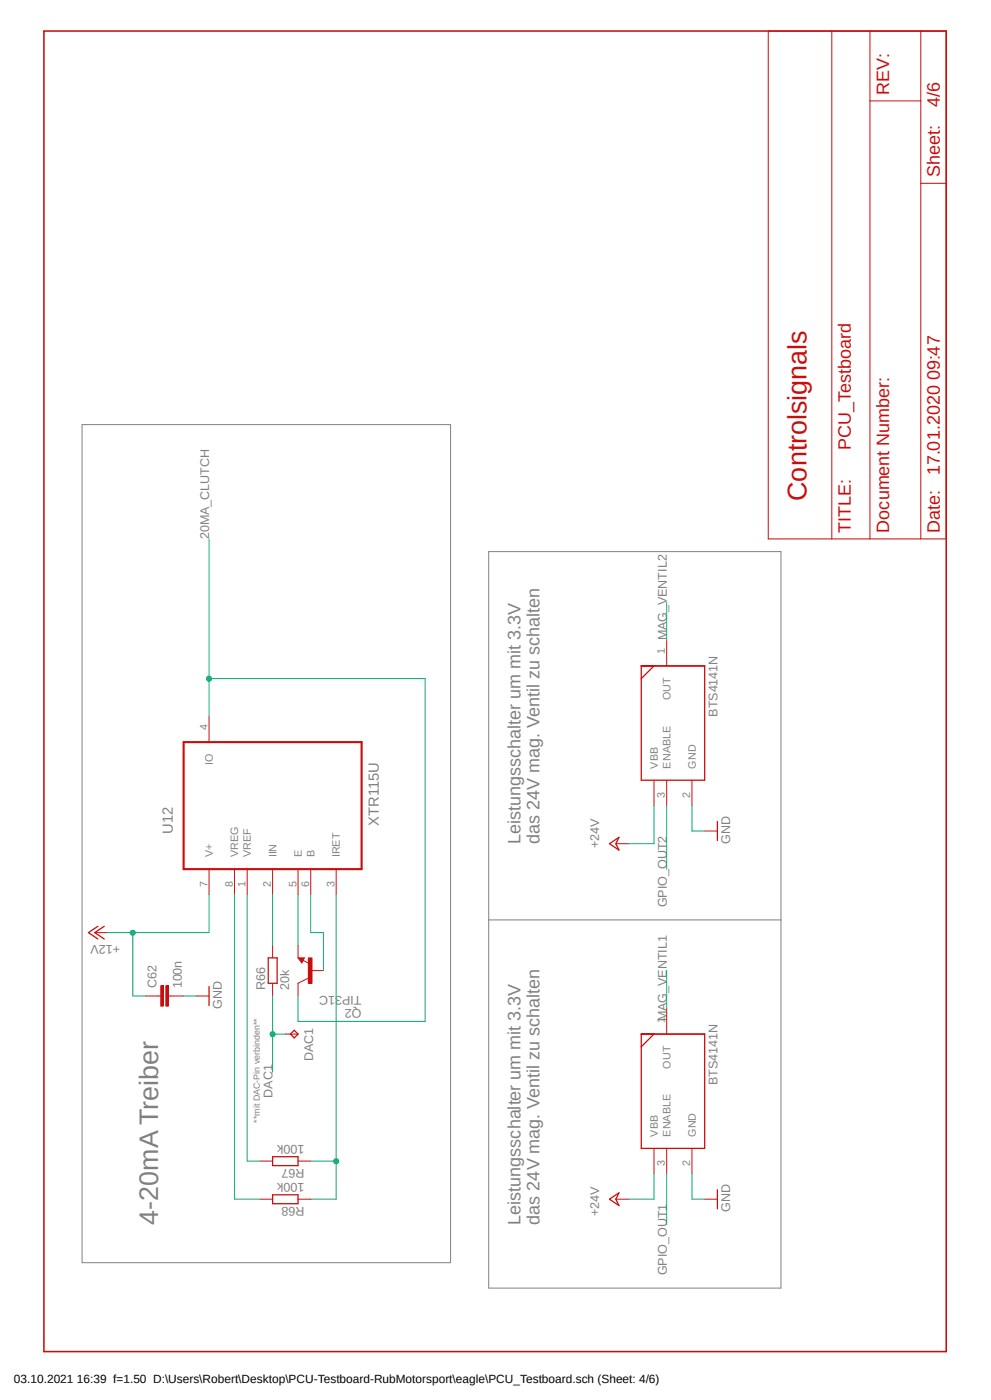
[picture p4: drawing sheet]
<svg xmlns="http://www.w3.org/2000/svg" width="297mm" height="420mm" viewBox="0 0 297 420" stroke-linecap="round" stroke-linejoin="round" font-family="sans-serif">
<path d="M12.7 8.8l271.7 397.5M284.4 8.8l-271.7 397.5" fill="none" stroke="#fff" stroke-width=".3"/>
<path d="M24.6 127.4h110.4v251.4h-110.4zM146.5 165.5h87.6v220.9h-87.6zM146.5 276h87.6" fill="none" stroke="#808080" stroke-width=".3"/>
<path d="M13.2 9.3h270.4v396.2h-270.4z" fill="none" stroke="#c90d0c" stroke-width=".47"/>
<g fill="none" stroke="#c90d0c" stroke-width=".3">
<path d="M230.3 9.3h53.3v152.4h-53.3zM249.3 9.3v152.4M260.7 9.3v152.4M276 9.3v152.4M260.7 30.3h15.3M276 55h7.6M62.7 215v7.6M62.7 260.7v7.7M70.3 260.7v7.7M74.1 260.7v7.7M81.7 260.7v7.7M89.3 260.7v7.7"/>
<path d="M93.1 260.7v7.7M100.8 260.7v7.7M81.7 283.6v3.8M81.7 295v3.8M89.3 287.4h1.9l-.7 1.5zM90.8 288.1l1.9 1M92.4 293.5l-3.1 1.5"/>
</g>
<path d="M55 222.6h53.4v38.1h-53.4z" fill="none" stroke="#c90d0c" stroke-width=".64"/>
<path d="M80.4 287.4h2.7v7.6h-2.7zM90.8 287.6h-1.1l.8 .9 .3-.8h-.5l.2 .4" fill="none" stroke="#c90d0c" stroke-width=".38"/>
<path d="M92.4 287.4h1.1v7.6h-1.1z" fill-rule="evenodd" fill="#c90d0c"/>
<path d="M28.4 279.8h3.8M47.4 298.8h.8M50.5 298.8h.7M89.3 283.6v3.8M89.3 295v3.8M92.4 287.4h1.1v7.6h-1.1zM93.1 291.2h3.8M77.9 348.3h3.8M77.9 359.7h3.8M89.3 348.3h3.8M89.3 359.7h3.8" fill="none" stroke="#c90d0c" stroke-width=".3"/>
<path d="M29.3 277.9l-2.8 1.9 2.8 1.9M31.2 277.9l-2.8 1.9 2.8 1.9M81.7 347h7.6v2.7h-7.6zM81.7 358.4h7.6v2.7h-7.6z" fill="none" stroke="#c90d0c" stroke-width=".38"/>
<path d="M49.7 295.7h.8v6.1h-.8z" fill-rule="evenodd" fill="#c90d0c"/>
<path d="M49.7 295.7h.8v6.1h-.8z" fill="none" stroke="#c90d0c" stroke-width=".3"/>
<path d="M48.2 295.7h.7v6.1h-.7z" fill-rule="evenodd" fill="#c90d0c"/>
<g fill="none" stroke="#c90d0c" stroke-width=".3">
<path d="M199.8 192.2v7.6M196 234.1v7.6M199.8 234.1v7.6M207.4 234.1v7.6M184.6 253.1h3.8M211.2 249.3h3.8M43.6 298.8h3.8M48.2 295.7h.7v6.1h-.7zM51.2 298.8h3.8M58.8 298.8h3.9M85.5 310.2h3.8M199.8 302.6v7.6"/>
<path d="M184.6 359.7h3.8M196 344.5v7.6M199.8 344.5v7.6M207.4 344.5v7.6M211.2 359.7h3.8"/>
</g>
<path d="M192.2 199.8h19v34.3h-19zM196 199.8l-3.8 3.8M182.7 253.1l2.8-1.9-.9 1.9 .9 1.9zM215 246.4v5.7M62.7 296v5.7M87 310.2l1.2-1.1 1.1 1.1-1.1 1.2zM192.2 310.2h19v34.3h-19zM196 310.2l-3.8 3.8M182.7 359.7l2.8-1.9-.9 1.9 .9 2zM215 356.9v5.7" fill="none" stroke="#c90d0c" stroke-width=".38"/>
<path d="M207.4 241.7v7.6h3.8M81.7 268.4v15.2M55 298.8h3.8M81.7 298.8v22.8M81.7 310.2h3.8M207.4 352.1v7.6h3.8" fill="none" stroke="#0dab76" stroke-width=".3"/>
<circle cx="81.7" cy="310.3" r=".76" fill="#0dab76"/>
<g fill="none" stroke="#0dab76" stroke-width=".3">
<path d="M62.7 161.7v53.3M62.7 203.6h64.7v102.8h-38.1v-7.6"/>
<circle cx="81.7" cy="310.3" r=".76"/>
</g>
<circle cx="62.7" cy="203.6" r=".76" fill="#0dab76"/>
<g fill="none" stroke="#0dab76" stroke-width=".3">
<path d="M70.3 268.4v91.3h7.6M74.1 268.4v79.9h3.8M89.3 268.4v15.2M93.1 268.4v11.4h3.8v11.4M100.8 268.4v91.3h-7.7M93.1 348.3h7.7"/>
<circle cx="62.7" cy="203.6" r=".76"/>
</g>
<circle cx="100.8" cy="348.4" r=".76" fill="#0dab76"/>
<g fill="none" stroke="#0dab76" stroke-width=".3">
<path d="M62.7 268.4v11.4h-30.5"/>
<circle cx="100.8" cy="348.4" r=".76"/>
</g>
<circle cx="39.8" cy="279.8" r=".76" fill="#0dab76"/>
<g fill="none" stroke="#0dab76" stroke-width=".3">
<path d="M199.8 180.7v11.5M196 241.7v11.4h-7.6M199.8 241.7v19M39.8 279.8v19h3.8M199.8 291.2v11.4M196 352.1v7.6h-7.6M199.8 352.1v15.3"/>
<circle cx="39.8" cy="279.8" r=".76"/>
</g>
<text font-size="8" fill="#c90d0c" x="241.7" y="150.2" transform="rotate(-90 241.7 150.2)">Controlsignals</text>
<text font-size="8" fill="#808080" x="47.4" y="367.4" transform="rotate(-90 47.4 367.4)">4-20mA Treiber</text>
<g font-size="5.4" fill="#c90d0c">
<text x="266.4" y="28.4" transform="rotate(-90 266.4 28.4)">REV:</text>
<text x="281.7" y="32.2" transform="rotate(-90 281.7 32.2)">4/6</text>
<text x="281.7" y="53.1" transform="rotate(-90 281.7 53.1)">Sheet:</text>
<text x="255" y="135" transform="rotate(-90 255 135)">PCU_Testboard</text>
<text x="281.7" y="142.6" transform="rotate(-90 281.7 142.6)">17.01.2020 09:47</text>
<text x="255" y="159.8" transform="rotate(-90 255 159.8)">TITLE:</text>
<text x="266.4" y="159.8" transform="rotate(-90 266.4 159.8)">Document Number:</text>
<text x="281.7" y="159.8" transform="rotate(-90 281.7 159.8)">Date:</text>
</g>
<g font-size="5.4" fill="#808080">
<text x="156" y="253.1" transform="rotate(-90 156 253.1)">Leistungsschalter um mit 3.3V</text>
<text x="161.7" y="253.1" transform="rotate(-90 161.7 253.1)">das 24V mag. Ventil zu schalten</text>
<text x="156" y="367.4" transform="rotate(-90 156 367.4)">Leistungsschalter um mit 3.3V</text>
<text x="161.7" y="367.4" transform="rotate(-90 161.7 367.4)">das 24V mag. Ventil zu schalten</text>
</g>
<g font-size="4.4" fill="#808080">
<text x="51.8" y="250.1" transform="rotate(-90 51.8 250.1)">U12</text>
<text x="113.5" y="247.7" transform="rotate(-90 113.5 247.7)">XTR115U</text>
</g>
<g font-size="3.8" fill="#808080">
<text x="62.7" y="161.7" transform="rotate(-90 62.7 161.7)">20MA_CLUTCH</text>
<text x="199.8" y="192.1" transform="rotate(-90 199.8 192.1)">MAG_VENTIL2</text>
<text x="215" y="215" transform="rotate(-90 215 215)">BTS4141N</text>
<text x="179.6" y="254.3" transform="rotate(-90 179.6 254.3)">+24V</text>
<text x="218.8" y="253.1" transform="rotate(-90 218.8 253.1)">GND</text>
<text x="199.8" y="272.2" transform="rotate(-90 199.8 272.2)">GPIO_OUT2</text>
<text x="36" y="283.6" transform="rotate(-180 36 283.6)">+12V</text>
<text x="46.9" y="296.5" transform="rotate(-90 46.9 296.5)">C62</text>
<text x="54.5" y="296.5" transform="rotate(-90 54.5 296.5)">100n</text>
<text x="79.5" y="296.9" transform="rotate(-90 79.5 296.9)">R66</text>
<text x="86.7" y="296.9" transform="rotate(-90 86.7 296.9)">20k</text>
<text x="108.4" y="298.8" transform="rotate(-180 108.4 298.8)">TIP31C</text>
<text x="66.5" y="302.6" transform="rotate(-90 66.5 302.6)">GND</text>
<text x="108.4" y="302.6" transform="rotate(-180 108.4 302.6)">Q2</text>
<text x="199.8" y="306.4" transform="rotate(-90 199.8 306.4)">MAG_VENTIL1</text>
<text x="93.9" y="318.3" transform="rotate(-90 93.9 318.3)">DAC1</text>
<text x="81.7" y="329.3" transform="rotate(-90 81.7 329.3)">DAC1</text>
<text x="215" y="325.5" transform="rotate(-90 215 325.5)">BTS4141N</text>
<text x="91.2" y="343.4" transform="rotate(-180 91.2 343.4)">100k</text>
<text x="91.2" y="350.6" transform="rotate(-180 91.2 350.6)">R67</text>
<text x="91.2" y="354.8" transform="rotate(-180 91.2 354.8)">100k</text>
<text x="91.2" y="362" transform="rotate(-180 91.2 362)">R68</text>
<text x="179.6" y="364.8" transform="rotate(-90 179.6 364.8)">+24V</text>
<text x="218.8" y="363.6" transform="rotate(-90 218.8 363.6)">GND</text>
<text x="199.8" y="382.6" transform="rotate(-90 199.8 382.6)">GPIO_OUT1</text>
</g>
<text font-size="3.6" x="4.2" y="415">03.10.2021 16:39 f=1.50 D:\Users\Robert\Desktop\PCU-Testboard-RubMotorsport\eagle\PCU_Testboard.sch (Sheet: 4/6)</text>
<g font-size="3.2" fill="#808080">
<text x="199.3" y="196.3" transform="rotate(-90 199.3 196.3)">1</text>
<text x="201" y="210.1" transform="rotate(-90 201 210.1)">OUT</text>
<text x="62.1" y="219.1" transform="rotate(-90 62.1 219.1)">4</text>
<text x="63.8" y="229.5" transform="rotate(-90 63.8 229.5)">IO</text>
<text x="197.1" y="230.5" transform="rotate(-90 197.1 230.5)">VBB</text>
<text x="201" y="230.5" transform="rotate(-90 201 230.5)">ENABLE</text>
<text x="208.5" y="230.5" transform="rotate(-90 208.5 230.5)">GND</text>
<text x="199.3" y="239.4" transform="rotate(-90 199.3 239.4)">3</text>
<text x="206.9" y="239.4" transform="rotate(-90 206.9 239.4)">2</text>
<text x="63.8" y="257.2" transform="rotate(-90 63.8 257.2)">V+</text>
<text x="71.4" y="257.2" transform="rotate(-90 71.4 257.2)">VREG</text>
<text x="75.2" y="257.2" transform="rotate(-90 75.2 257.2)">VREF</text>
<text x="82.8" y="257.2" transform="rotate(-90 82.8 257.2)">IIN</text>
<text x="90.5" y="257.2" transform="rotate(-90 90.5 257.2)">E</text>
<text x="94.3" y="257.2" transform="rotate(-90 94.3 257.2)">B</text>
<text x="101.9" y="257.2" transform="rotate(-90 101.9 257.2)">IRET</text>
<text x="62.1" y="266" transform="rotate(-90 62.1 266)">7</text>
<text x="69.8" y="266" transform="rotate(-90 69.8 266)">8</text>
<text x="73.6" y="266" transform="rotate(-90 73.6 266)">1</text>
<text x="81.2" y="266" transform="rotate(-90 81.2 266)">2</text>
<text x="88.8" y="266" transform="rotate(-90 88.8 266)">5</text>
<text x="92.6" y="266" transform="rotate(-90 92.6 266)">6</text>
<text x="100.2" y="266" transform="rotate(-90 100.2 266)">3</text>
<text x="199.3" y="306.7" transform="rotate(-90 199.3 306.7)">1</text>
<text x="201" y="320.5" transform="rotate(-90 201 320.5)">OUT</text>
<text x="197.1" y="341" transform="rotate(-90 197.1 341)">VBB</text>
<text x="201" y="341" transform="rotate(-90 201 341)">ENABLE</text>
<text x="208.5" y="341" transform="rotate(-90 208.5 341)">GND</text>
<text x="199.3" y="349.8" transform="rotate(-90 199.3 349.8)">3</text>
<text x="206.9" y="349.8" transform="rotate(-90 206.9 349.8)">2</text>
</g>
<text font-size="2.7" fill="#808080" x="77.9" y="336.9" transform="rotate(-90 77.9 336.9)">**mit DAC-Pin verbinden**</text>
</svg>
